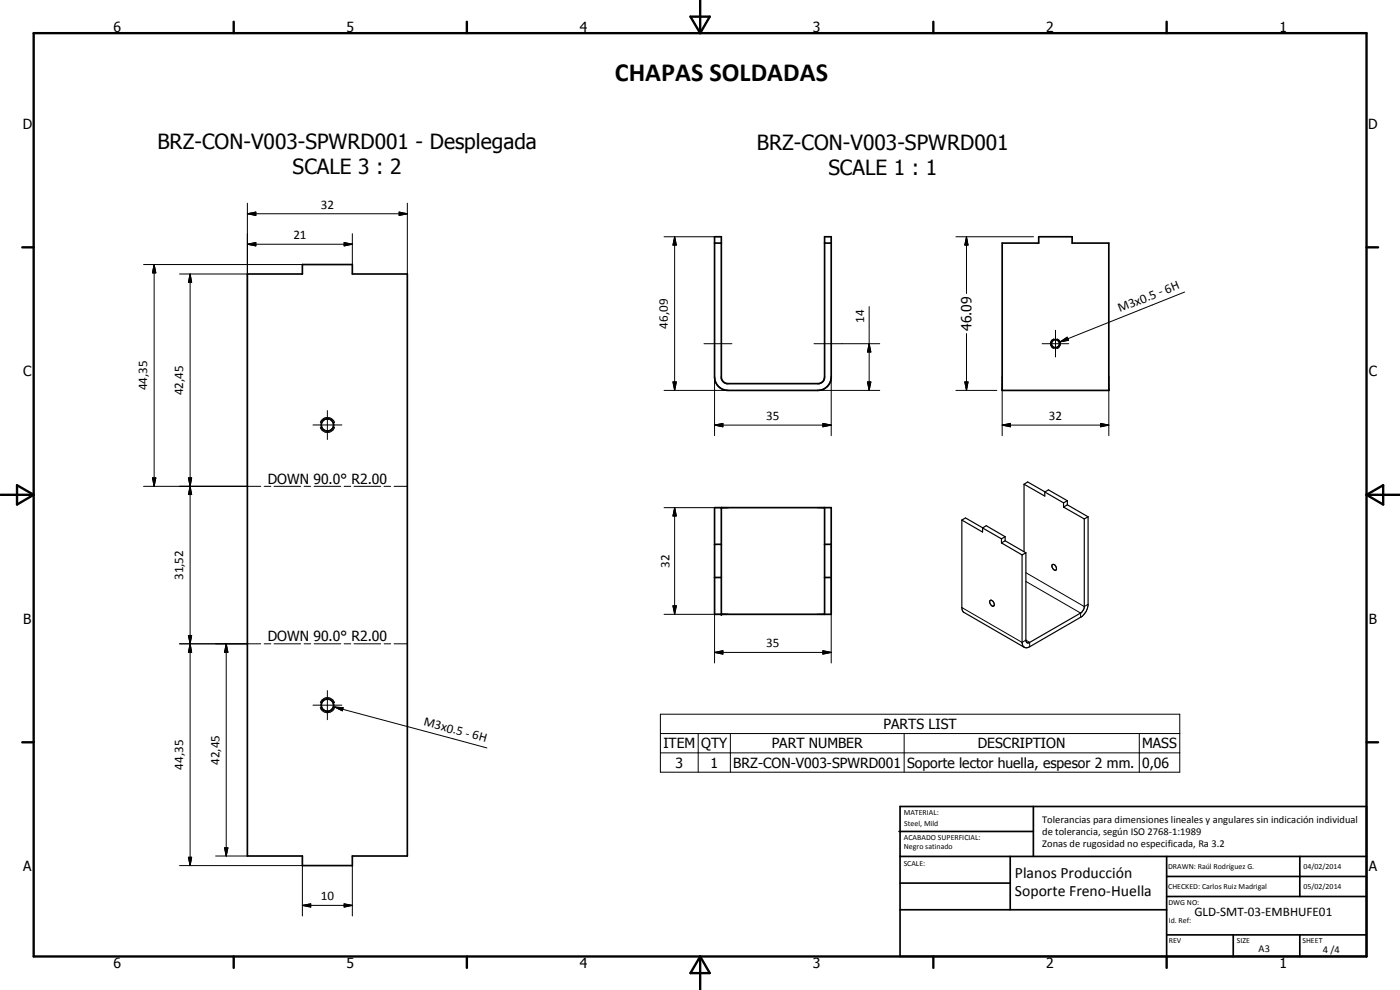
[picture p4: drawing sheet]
<svg xmlns="http://www.w3.org/2000/svg" width="420mm" height="297mm" viewBox="0 0 420 297" stroke-linecap="round" stroke-linejoin="round" font-family="sans-serif">
<g fill="none" stroke="#000" stroke-width=".51">
<path d="M214.4 71h2.1v42.5l.2 .6 .5 .6 .9 .4h27.7a1.98 1.98 0 0 0 1.7-2v-42.1h2v42.6a4.1 4.1 0 0 1-4.1 3.5h-26.9a4 4 0 0 1-4.1-4zM214.4 72.9h2.1M247.5 72.9h2M300.8 72.9h10.9v-1.9h10.1v1.9h11v44.2h-32zM74.2 82.2h16.6v-2.8h14.9v2.8h16.5v174.6h-16.5v2.9h-14.9v-2.9h-16.6zM214.4 152.3h35.1v32h-35.1zM216.5 152.3v32M247.5 152.3v32M214.4 173.3h2.1M214.4 163.3h2.1M247.5 173.3h2M247.5 163.3h2"/>
<path d="M269.8 249.5h40.3M270.1 242h140v45h-140zM270.1 257h140M303.2 257v16M310.1 242v15M350.1 257v30M390.1 257v12M270.1 265h33.1M270.1 273h80M350.1 269h60M350.1 263h60M350.1 280.5h60"/>
<path d="M370.1 280.5v6.5M390.1 280.5v6.5"/>
<circle cx="316.8" cy="103.1" r="1.24"/>
<circle cx="98.3" cy="127.5" r="1.85"/>
<circle cx="98.3" cy="211.6" r="1.86"/>
</g>
<g fill="none" stroke="#000" stroke-width=".3">
<path d="M43.1 79.4h47.7M46.3 79.4l.5 2.5h-1zM46.3 79.4v66.5M74.2 64.1l2.6-.5v1zM74.2 73.3l2.6-.5v1zM74.2 64.1h48M74.2 61v84.9M74.2 73.3h31.5M103.3 72.8l2.4 .5-2.4 .5zM105.7 70.1v9.3M119.8 63.6l2.4 .5-2.4 .5zM122.2 61v21.2"/>
<path d="M199.3 71h15.1M202.5 71l.5 2.5h-1zM202.5 71v46.1M286.9 71h23.3M290.1 71l.4 2.5h-1zM290.1 71v17.1M53.9 82.2h20.3M57.1 82.2l.4 2.5h-1zM57.1 82.2v177.5M260.8 92v25.1M316.8 99.1v8M355.5 87.6l-37.3 15"/>
<path d="M199.3 117.1h19.2M202 114.6h1l-.5 2.5zM211.3 103.1h8.4M214.4 113.1v17.6M244.3 103.1h19.7M245.4 117.1h18.6M249.5 113.1v17.6M260.3 114.6h1.1l-.6 2.5zM260.8 103.1l.6 2.5h-1.1zM286.9 117.1h12.3M289.5 114.6h1l-.4 2.5zM290.1 100.1v17"/>
<path d="M300.8 117.1v13.6M312.7 103.1h8M316.3 101.7a1.48 1.48 0 0 0-1.1 1.4 1.48 1.48 0 0 0 1.1 1.5M317.2 101.7l1 .8M318.2 102.6l2.1-1.4 .4 .9zM318.2 102.5v1.2l-1 .9M332.8 117.1v13.6M93.9 127.5h8.7M96.1 128.2a2.25 2.25 0 0 0 2.2 1.5 2.25 2.25 0 0 0 2.1-1.5M96.1 126.8a2.26 2.26 0 0 1 2.2-1.5 2.26 2.26 0 0 1 2.1 1.5M98.2 123.2v8.7M214.4 127.6l2.5-.6v1.1z"/>
<path d="M214.4 127.6h35.1M247 127l2.5 .6-2.5 .5zM300.8 127.6l2.5-.6v1.1zM300.8 127.6h32M330.3 127l2.5 .6-2.5 .5zM43.1 145.9h35.2M45.8 143.4h1l-.5 2.5zM56.5 143.4h1l-.4 2.5zM57.1 145.9l.4 2.5h-1zM79.3 145.9h2M82.2 145.9h8M91.3 145.9h1.9"/>
<path d="M94.3 145.9h8M103.3 145.9h2M106.2 145.9h8M115.3 145.9h2M118.3 145.9h3.9M199.3 152.3h19.2M202.5 152.3l.5 2.5h-1zM202.5 152.3v32M214.4 163.3v35.6M249.5 163.3v35.6M307.9 174.5l16.4 9.4v1.3M307.9 171.8l17.5 10.2 1.1-.7"/>
<path d="M53.9 193.2h24.4M56.5 190.7h1l-.4 2.5zM57.1 193.2l.4 2.5h-1zM67.9 193.2l.5 2.5h-1zM67.9 193.2v63.6M79.3 193.2h2M82.2 193.2h8M91.3 193.2h1.9M94.3 193.2h8M103.3 193.2h2M106.2 193.2h8M115.3 193.2h2"/>
<path d="M118.3 193.2h3.9M199.3 184.3h19.2M202 181.8h1l-.5 2.5zM214.4 195.7l2.5-.5v1.1zM214.4 195.7h35.1M247 195.2l2.5 .5-2.5 .6zM288.7 182.3l18 10.4 1.2-.6 1.1 .6v1.4M93.9 211.6h8.7M96.1 210.9a2.25 2.25 0 0 1 2.2-1.6 2.25 2.25 0 0 1 2.1 1.6M96.1 212.3a2.24 2.24 0 0 0 2.2 1.5 2.24 2.24 0 0 0 2.1-1.5M98.2 207.2v8.7M100.4 212.1l2.6 .2-.3 1z"/>
<path d="M100.4 212.1l45.7 12.3M198.2 214.3h155.9v17.4h-155.9zM198.2 220.1h155.9M198.2 225.9h155.9M209.5 220.1v11.6M219.2 220.1v11.6M271.3 220.1v11.6M341.9 220.1v11.6M53.9 259.7h36.9v15.1M56.5 257.2h1l-.4 2.5zM64.7 256.8h9.5M67.4 254.4h1l-.5 2.4z"/>
<path d="M105.7 259.7v15.1M90.8 271.7l2.4-.5v1zM90.8 271.7h14.9M103.3 271.2l2.4 .5-2.4 .5z"/>
</g>
<g fill="#000">
<circle cx="216.5" cy="152.3" r=".25"/>
<circle cx="216.5" cy="184.3" r=".25"/>
</g>
<g fill="none" stroke="#000" stroke-width=".35">
<path d="M288.7 156l1.1-.6 10.8 6.3M288.7 156l6.2 3.6v-1.2l1.1-.7 5.7 3.3M288.7 156v26.3l.1 .9 .5 .6 18.1 10.4M307.3 145.3l6.3 3.5v-1.2M307.3 145.3l1.1-.7 5.2 3M307.3 145.3v20.2M313.6 147.6l5.6 3.3M313.6 147.6l1.1-.6 5.6 3.2M319.2 150.9v1.2M319.2 152.1l6.2 3.6M320.3 150.2l-1.1 .7M320.3 151.5l-1.1 .6"/>
<path d="M320.3 150.2v1.3M320.3 151.5l6.2 3.6M325.4 155.7l-.1 27-.8 1.1-15.5 8.9a.7 .7 0 0 1-.8 .1 .7 .7 0 0 1-.3-.7v-26.2M326.5 155.1l-1.1 .6M326.5 155.1v26.6l-.6 1.9-1.3 1.4-15.6 9.1-.9 .3-.7-.2M300.6 162.9l6.1 3.6M300.6 161.7v1.2M301.7 162.3l6.2 3.6M301.7 161l-1.1 .7M301.7 161v1.3M301.7 162.3l-1.1 .6M306.7 166.5v26.2l.2 1 .5 .5"/>
<path d="M307.9 165.9l-1.2 .6M315.8 169.5a.99 .99 0 0 1 1.1 .4 .99 .99 0 0 1-.1 1.2 1.28 1.28 0 0 1-1-1.6zM297.2 180.1a1.08 1.08 0 0 1 1 .6 1.08 1.08 0 0 1-.1 1.2 1.2 1.2 0 0 1-.9-1.8z"/>
</g>
<g fill="none" stroke="#000" stroke-width=".71">
<path d="M10.1 9.9h400v277.1h-400zM70.1 6.5v3.4M140.1 6.5v3.4M207.2 5h5.8l-2.9 4.9zM210.1 0v9.9M280.1 6.5v3.4M350.1 6.5v3.4M6.7 74.2h3.4M410.1 74.2h3.5M.1 148.5h10M5.1 145.6l5 2.9-5 2.9zM410.1 148.5h10"/>
<path d="M410.1 148.5l5-2.9v5.8zM6.7 222.7h3.4M410.1 222.7h3.5M70.1 287v3.4M140.1 287v3.4M210.1 287v10M210.1 287l2.9 5h-5.8zM280.1 287v3.4M350.1 287v3.4"/>
</g>
<g fill="#000">
<path d="M74.2 64.1l2.6-.5v1zM74.2 73.3l2.6-.5v1zM103.3 72.8l2.4 .5-2.4 .5zM119.8 63.6l2.4 .5-2.4 .5zM202.5 71l.5 2.5h-1zM290.1 71l.4 2.5h-1zM46.3 79.4l.5 2.5h-1zM57.1 82.2l.4 2.5h-1zM202 114.6h1l-.5 2.5zM260.3 114.6h1.1l-.6 2.5zM260.8 103.1l.6 2.5h-1.1zM289.5 114.6h1l-.4 2.5z"/>
<path d="M318.2 102.6l2.1-1.4 .4 .9zM214.4 127.6l2.5-.6v1.1zM247 127l2.5 .6-2.5 .5zM300.8 127.6l2.5-.6v1.1zM330.3 127l2.5 .6-2.5 .5zM45.8 143.4h1l-.5 2.5zM56.5 143.4h1l-.4 2.5zM57.1 145.9l.4 2.5h-1zM202.5 152.3l.5 2.5h-1zM56.5 190.7h1l-.4 2.5zM57.1 193.2l.4 2.5h-1zM67.9 193.2l.5 2.5h-1z"/>
<path d="M202 181.8h1l-.5 2.5zM214.4 195.7l2.5-.5v1.1zM247 195.2l2.5 .5-2.5 .6zM100.4 212.1l2.6 .2-.3 1zM56.5 257.2h1l-.4 2.5zM67.4 254.4h1l-.5 2.4zM90.8 271.7l2.4-.5v1zM103.3 271.2l2.4 .5-2.4 .5z"/>
</g>
<text font-size="7.9" x="184.6" y="24.3">CHAPAS SOLDADAS</text>
<g font-size="6.3">
<text x="47.2" y="44.7">BRZ-CON-V003-SPWRD001 - Desplegada</text>
<text x="227.1" y="45.1">BRZ-CON-V003-SPWRD001</text>
<text x="87.8" y="52.3">SCALE 3 : 2</text>
<text x="248.6" y="52.6">SCALE 1 : 1</text>
</g>
<g font-size="4.7">
<text x="304.6" y="263.5">Planos Producción</text>
<text x="304.6" y="268.9">Soporte Freno-Huella</text>
</g>
<g font-size="4.2">
<text x="34" y="9.6">6</text>
<text x="104" y="9.6">5</text>
<text x="174" y="9.6">4</text>
<text x="244" y="9.6">3</text>
<text x="314" y="9.6">2</text>
<text x="384" y="9.6">1</text>
<text x="6.8" y="38.7">D</text>
<text x="410.6" y="38.7">D</text>
<text x="291.6" y="99.3" transform="rotate(-90 291.6 99.3)">46.09</text>
<text x="7" y="112.9">C</text>
<text x="410.8" y="112.9">C</text>
<text x="80.4" y="145.1">DOWN 90.0° R2.00</text>
<text x="7" y="187.1">B</text>
<text x="410.8" y="187.1">B</text>
<text x="80.4" y="192.3">DOWN 90.0° R2.00</text>
<text x="265.2" y="218.7">PARTS LIST</text>
<text x="199.1" y="224.5">ITEM</text>
<text x="210.4" y="224.6">QTY</text>
<text x="231.6" y="224.5">PART NUMBER</text>
<text x="293.5" y="224.6">DESCRIPTION</text>
<text x="342.8" y="224.6">MASS</text>
<text x="202.8" y="230.4">3</text>
<text x="213.2" y="230.3">1</text>
<text x="220.1" y="230.4">BRZ-CON-V003-SPWRD001</text>
<text x="272.2" y="230.4">Soporte lector huella, espesor 2 mm.</text>
<text x="342.8" y="230.4">0,06</text>
<text x="7" y="261.4">A</text>
<text x="410.8" y="261.4">A</text>
<text x="34" y="290.4">6</text>
<text x="104" y="290.4">5</text>
<text x="174" y="290.4">4</text>
<text x="244" y="290.4">3</text>
<text x="314" y="290.4">2</text>
<text x="384" y="290.4">1</text>
</g>
<g font-size="3.9">
<text x="96.3" y="62.6">32</text>
<text x="88" y="71.8">21</text>
<text x="336.1" y="93.7" transform="rotate(-22 336.1 93.7)">M3x0.5 - 6H</text>
<text x="200.4" y="98.6" transform="rotate(-90 200.4 98.6)">46,09</text>
<text x="259.3" y="96.8" transform="rotate(-90 259.3 96.8)">14</text>
<text x="44.2" y="117.1" transform="rotate(-90 44.2 117.1)">44,35</text>
<text x="55" y="118.6" transform="rotate(-90 55 118.6)">42,45</text>
<text x="230" y="126">35</text>
<text x="314.8" y="126">32</text>
<text x="200.9" y="170.3" transform="rotate(-90 200.9 170.3)">32</text>
<text x="55" y="174" transform="rotate(-90 55 174)">31,52</text>
<text x="230" y="194.2">35</text>
<text x="127" y="217.7" transform="rotate(15 127 217.7)">M3x0.5 - 6H</text>
<text x="55" y="230.9" transform="rotate(-90 55 230.9)">44,35</text>
<text x="65.9" y="229.5" transform="rotate(-90 65.9 229.5)">42,45</text>
<text x="96.3" y="270.1">10</text>
<text x="358.5" y="275">GLD-SMT-03-EMBHUFE01</text>
</g>
<g font-size="3.1">
<text x="312.7" y="246.8">Tolerancias para dimensiones lineales y angulares sin indicación individual</text>
<text x="312.7" y="250.4">de tolerancia, según ISO 2768-1:1989</text>
<text x="312.7" y="254">Zonas de rugosidad no especificada, Ra 3.2</text>
<text x="377.7" y="285.6">A3</text>
<text x="397" y="285.9">4 /4</text>
</g>
<g font-size="2.4">
<text x="271.2" y="244.4">MATERIAL:</text>
<text x="271.3" y="252">ACABADO SUPERFICIAL:</text>
<text x="271.4" y="247.9">Steel, Mild</text>
<text x="271.3" y="254.6">Negro satinado</text>
<text x="271.2" y="259.7">SCALE:</text>
<text x="350.6" y="260.8">DRAWN: Raúl Rodríguez G.</text>
<text x="391.2" y="260.6">04/02/2014</text>
<text x="350.6" y="266.9">CHECKED: Carlos Ruiz Madrigal</text>
<text x="391.2" y="266.7">05/02/2014</text>
<text x="350.6" y="271.4">DWG NO:</text>
<text x="350.8" y="276.9">Id. Ref:</text>
<text x="350.8" y="282.8">REV</text>
<text x="371.2" y="282.9">SIZE</text>
<text x="390.9" y="282.9">SHEET</text>
</g>
</svg>
